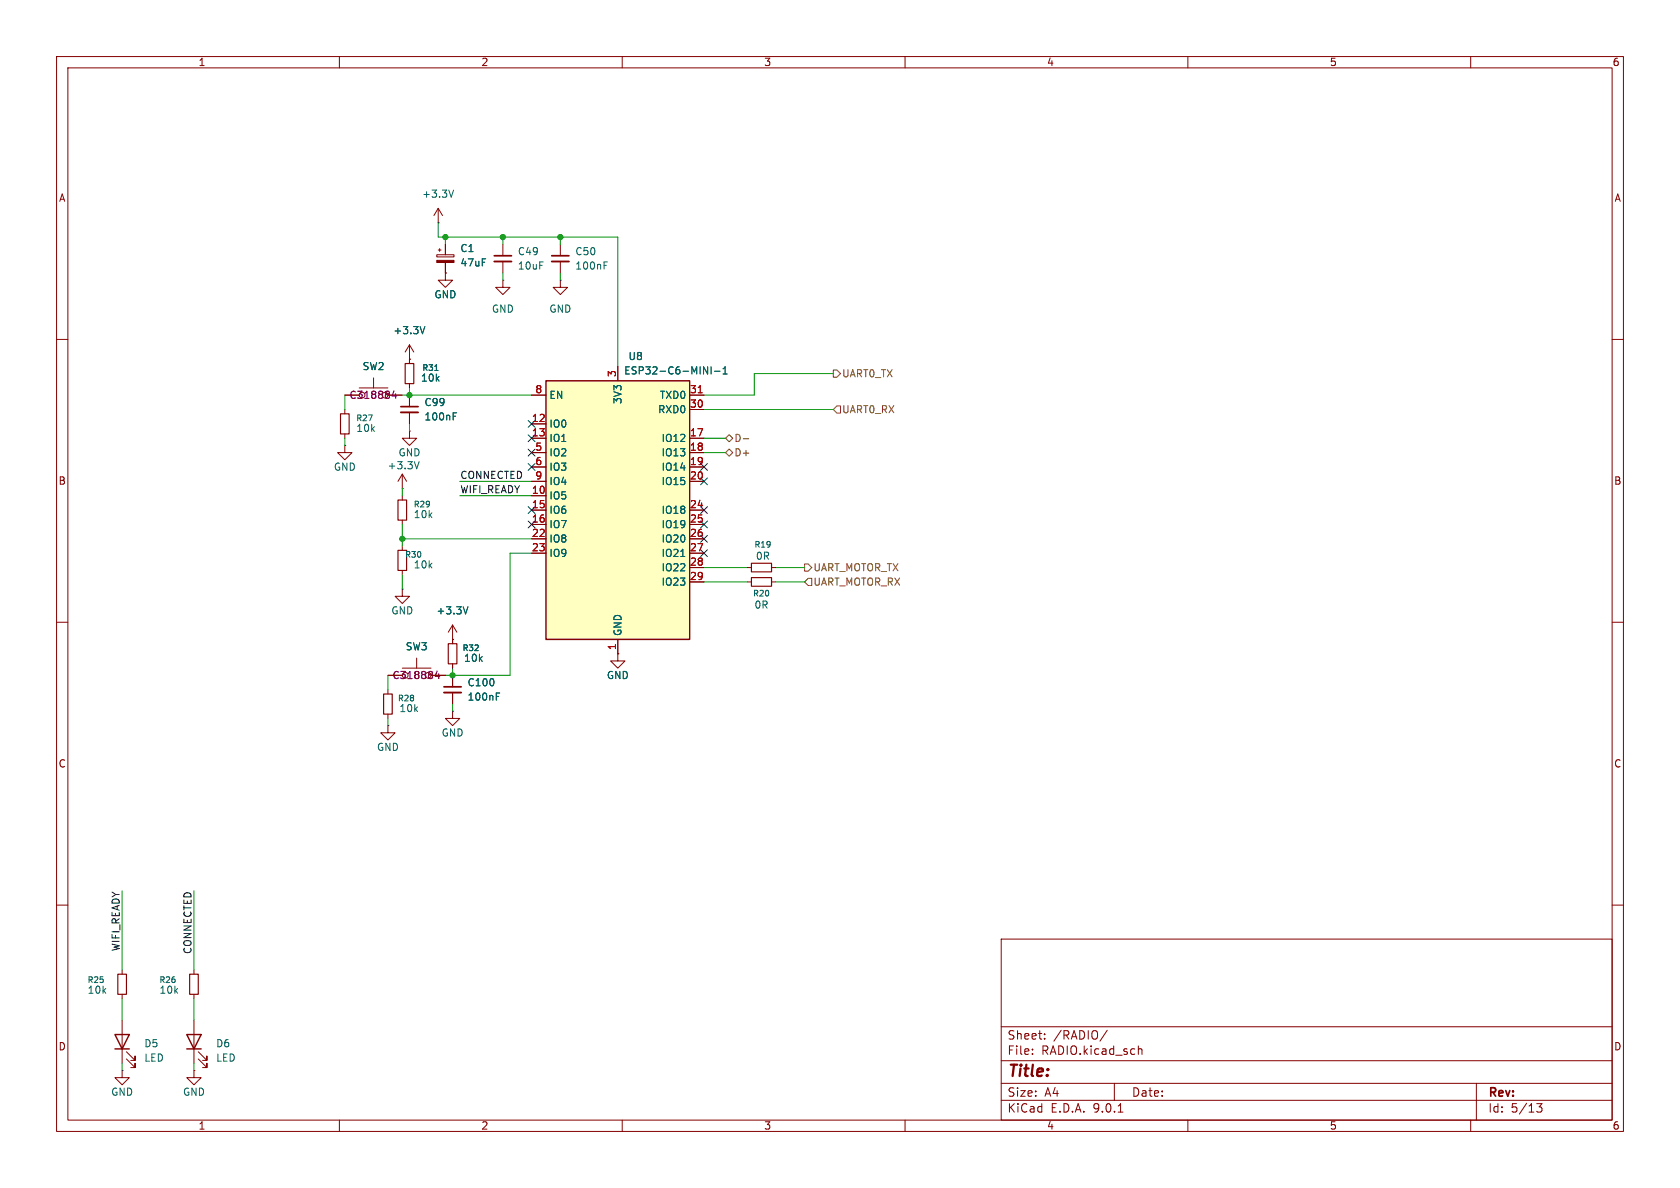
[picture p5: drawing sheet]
<svg xmlns="http://www.w3.org/2000/svg" width="297mm" height="210mm" viewBox="0 0 297 210" stroke-linecap="round" stroke-linejoin="round" font-family="sans-serif">
<g fill="none" stroke="#840000" stroke-width=".18">
<path d="M10 10h277v190h-277zM12 12h273v186h-273zM60 10v2M110 10v2M160 10v2M210 10v2M260 10v2M10 60h2M61 78.7v1.3h1.2l-1.2 1.3-1.3-1.3h1.3M61 78.7h.1M61 69.9h2.5M61 72.4v.8"/>
<path d="M61 76.7v.8M63.5 68.6h5.1M66 66.8v1.8M68.6 69.9h2.5M72.4 76.2v1.3h1.3l-1.3 1.2-1.3-1.2h1.3M72.4 76.2h.1M72.4 63.5v.8M72.4 67.8v.8M72.4 69.9v2M72.4 72.9v2M285 60h2M71.1 86.4h.1"/>
<path d="M71.1 83.8v2.6M71.1 87.6v.8M71.1 91.9v.8M71.1 96.5v.8M71.1 83.8l-.7 1.3M71.1 83.8l.8 1.3M10 110h2M68.6 119.4h2.5M71.1 104.1v1.3h1.3l-1.3 1.3-1.3-1.3h1.3M71.1 104.1h.1M71.1 100.8v.8M71.1 118.1h5.1"/>
<path d="M73.7 116.3v1.8M76.2 119.4h2.5M80 113h.1M80 110.5l-.8 1.3M80 110.5l.8 1.3M80 110.5v3.3M80 117.3v.8M80 119.4v2M132.1 100.3h.7M132.1 102.9h.7M136.4 100.3h.8M136.4 102.9h.8"/>
<path d="M285 110h2M68.6 128.3v1.2h1.2l-1.2 1.3-1.3-1.3h1.3M68.6 128.3h.1M80 122.4v2.1M10 160h2M21.6 171.5v.7M21.6 175.8v.7M34.3 171.5v.7M34.3 175.8v.7M177 166h108v32h-108zM285 160h2M60 198v2"/>
<path d="M110 198v2M160 198v2M177 194.5h108M177 191.5h108M177 187.5h108M177 181.5h108M182.5 186.3v.1M182.5 185.5v.1M184.7 183.6v.1M184.7 182.8v.1M195.7 182.1l-1.2 2M197 191.5v3"/>
<path d="M197.7 196.6h.8M201.2 184.9v1.5M201.2 185.5l.3-.1 .3 .1 .1 .9M210 198v2M260 198v2M261 191.5v6.5M271.7 195.1h.9l-.5 .6 .4 .1v.7l-.2 .1-.6-.1"/>
</g>
<path d="M60.2 73.2h1.5v3.5h-1.5zM71.6 64.3h1.6v3.5h-1.6zM70.4 97.3h1.5v3.5h-1.5zM70.4 88.4h1.5v3.5h-1.5zM132.8 99.6h3.6v1.5h-3.6zM79.2 113.8h1.6v3.5h-1.6zM132.8 102.1h3.6v1.5h-3.6zM20.8 172.2h1.6v3.6h-1.6zM33.5 172.2h1.6v3.6h-1.6z" fill="none" stroke="#840000" stroke-width=".2"/>
<path d="M70.9 71.9h3M78.5 121.4h3" fill="none" stroke="#840000" stroke-width=".3"/>
<path d="M70.9 72.9h3M78.5 122.4h3" fill="none" stroke="#840000" stroke-width=".33"/>
<path d="M76.9 65.5h.5M80.1 73.6h.4M80.1 73h.6M74.1 81.6l-.4 1.3M82.7 107.3l-.4 1.2M87.7 123.1h.5M87.7 122.5h.6" fill="none" stroke="#006464" stroke-width=".18"/>
<path d="M69.6 69.1l-.3 .9h.8M69.9 69.6v.8M77.3 118.6l-.3 .9h.7M77.6 119.1v.9" fill="none" stroke="#840084" stroke-width=".18"/>
<path d="M96.5 67.3h25.4v45.7h-25.4z" fill="#ffffc2"/>
<path d="M96.5 67.3h25.4v45.7h-25.4zM20.3 182.9h2.6l-1.3 2.5zM20.3 185.4h2.6M33 182.9h2.6l-1.3 2.5zM33 185.4h2.6" fill="none" stroke="#840000" stroke-width=".25"/>
<g fill="none" stroke="#840000" stroke-width=".18">
<path d="M77.5 39.4h.1M77.5 36.8l-.8 1.3M77.5 36.8l.7 1.3M77.5 36.8v2.6M77.2 45h3.1v.4h-3.1zM77.5 44.2h.5M77.7 43.9v.6M78.7 48.3v1.2h1.3l-1.3 1.3-1.2-1.3h1.2M78.7 48.3h.1M78.7 43.2v1.8M78.7 46.4v1.9M88.9 49.5v1.3h1.3l-1.3 1.3-1.3-1.3h1.3"/>
<path d="M88.9 49.5h.1M88.9 43.2v2M88.9 46.2v2.1M99.1 49.5v1.3h1.2l-1.2 1.3-1.3-1.3h1.3M99.1 49.5h.1M99.1 43.2v2M99.1 46.2v2.1M61 69.9h2.5M68.6 69.9h2.5M72.4 63.5h.1M72.4 61l-.8 1.2M72.4 61l.8 1.2"/>
<path d="M72.4 61v3.3M72.4 67.8v.8M72.4 69.9v2M72.4 72.9v2M94 69.9h2.5M94 74.9h2.5M94 77.5h2.5M109.2 64.8v2.5M121.9 69.9h2.6M121.9 77.5h2.6M121.9 72.4h2.6M94 80h2.5"/>
<path d="M94 82.6h2.5M94 85.1h2.5M94 87.6h2.5M94 90.2h2.5M94 92.7h2.5M94 95.3h2.5M94 97.8h2.5M121.9 80h2.6M121.9 82.6h2.6M121.9 85.1h2.6M121.9 90.2h2.6M121.9 92.7h2.6"/>
<path d="M121.9 95.3h2.6M121.9 97.8h2.6M68.6 119.4h2.5M76.2 119.4h2.5M80 113h.1M80 113v.8M80 117.3v.8M80 119.4v2M109.2 115.6v1.2h1.3l-1.3 1.3-1.3-1.3h1.3M109.2 115.6h.1M109.2 113v2.6M121.9 100.3h2.6"/>
<path d="M121.9 102.9h2.6M68.6 121.9v.8M68.6 126.2v.8M80 125.7v1.3h1.3l-1.3 1.3-1.3-1.3h1.3M80 125.7h.1M80 122.4v2.1M21.6 189.2v1.3h1.3l-1.3 1.3-1.3-1.3h1.3M21.6 189.2h.1M21.6 180.3v7.7M22.4 187.2l1.5 1.5v-.7v.7h-.8M22.4 185.9l1.5 1.6v-.8v.8h-.8M34.3 189.2v1.3h1.3l-1.3 1.3-1.3-1.3h1.3"/>
<path d="M34.3 189.2h.1M34.3 180.3v7.7M35.1 187.2l1.5 1.5v-.7v.7h-.8M35.1 185.9l1.5 1.6v-.8v.8h-.8"/>
</g>
<path d="M123.4 69.4h.8" fill="none" stroke="#a90000" stroke-width=".18"/>
<g fill="none" stroke="#006464" stroke-width=".18">
<path d="M80.2 33.6l-.4 1.3M75.1 57.7l-.4 1.3M106.8 46.9h.4M106.8 46.3h.6M76.9 65.5h.5M80.1 73.6h.4M80.1 73h.6M124.4 64.8l.7 1.3v-1.3M125.7 64.8v1.3M126.3 65.6h1M127.8 66.1h.8M127.8 65.2l.4-.4v1.3"/>
<path d="M120.3 98.4h.8M82.7 107.3l-.4 1.2M87.7 123.1h.5M87.7 122.5h.6"/>
</g>
<path d="M77.2 46h3.1v.4h-3.1z" fill="#840000" stroke="#840000" stroke-width=".18"/>
<path d="M67.8 122.7h1.5v3.5h-1.5z" fill="none" stroke="#840000" stroke-width=".2"/>
<path d="M87.4 45.2h3M97.5 45.2h3.1" fill="none" stroke="#840000" stroke-width=".3"/>
<path d="M87.4 46.2h3M97.5 46.2h3.1" fill="none" stroke="#840000" stroke-width=".33"/>
<path d="M128.3 77.5l.6-.7 .6 .7-.6 .6zM131.4 77.6h1M147.3 65.4h.7l.6 .6-.6 .7h-.7zM148 71.8h.6v1.2h-.6l-.7-.6zM128.3 80l.6-.6 .6 .6-.6 .6zM142.2 99.7h.7l.6 .6-.6 .7h-.7zM142.9 102.2h.6v1.3h-.6l-.7-.6z" fill="none" stroke="#725600" stroke-width=".18"/>
<g fill="none" stroke="#009600" stroke-width=".18">
<path d="M77.5 39.4v2.5h31.7v22.9M78.7 41.9v1.3M88.9 41.9v1.3M88.9 48.3v1.2M99.1 41.9v1.3M99.1 48.3v1.2M61 69.9v2.5M61 77.5v1.2M71.1 69.9h22.9M72.4 68.6v1.3M72.4 74.9v1.3M124.5 72.4h22.8"/>
<path d="M124.5 77.5h3.8M147.3 66h-14v3.9h-8.8M71.1 86.4v1.2M71.1 92.7v3.8M71.1 95.3h22.9M81.3 87.6h12.7M81.3 85.1h12.7M94 97.8h-3.8v21.6h-11.5M124.5 80h3.8M68.6 119.4v2.5M71.1 101.6v2.5M80 118.1v1.3"/>
<path d="M124.5 102.9h7.6M124.5 100.3h7.6M137.2 102.9h5M137.2 100.3h5M68.6 127v1.3M80 124.5v1.2M21.6 157.5v14M34.3 157.5v14M21.6 176.5v3.8M34.3 176.5v3.8M21.6 188v1.2M34.3 188v1.2"/>
</g>
<g fill="none" stroke="#000084" stroke-width=".18">
<path d="M93.4 74.3l1.2 1.2M93.4 76.9l1.2 1.2M93.4 79.4l1.2 1.2M94.6 74.3l-1.2 1.2M94.6 76.9l-1.2 1.2M94.6 79.4l-1.2 1.2M93.4 92.1l1.2 1.2M93.4 81.9l1.2 1.3M93.4 89.6l1.2 1.2M94.6 92.1l-1.2 1.2M94.6 81.9l-1.2 1.3M94.6 89.6l-1.2 1.2"/>
<path d="M123.9 94.6l1.2 1.3M123.9 89.6l1.2 1.2M123.9 92.1l1.2 1.2M123.9 84.5l1.2 1.2M123.9 81.9l1.2 1.3M123.9 97.2l1.2 1.2M125.1 94.6l-1.2 1.3M125.1 89.6l-1.2 1.2M125.1 92.1l-1.2 1.2M125.1 84.5l-1.2 1.2M125.1 81.9l-1.2 1.3M125.1 97.2l-1.2 1.2"/>
</g>
<path d="M69.6 69.1l-.3 .9h.8M69.9 69.6v.8M77.3 118.6l-.3 .9h.7M77.6 119.1v.9" fill="none" stroke="#840084" stroke-width=".18"/>
<g fill="#009600" stroke="#009600" stroke-width=".18">
<circle cx="99.1" cy="41.9" r=".46"/>
<circle cx="78.7" cy="41.9" r=".46"/>
<circle cx="88.9" cy="41.9" r=".46"/>
<circle cx="72.4" cy="69.9" r=".46"/>
<circle cx="71.1" cy="95.3" r=".46"/>
<circle cx="80" cy="119.4" r=".46"/>
</g>
<text font-size="2.8" fill="#840000" x="178" y="190.9">Title:</text>
<g font-size="2.1" fill="#840000">
<text x="178" y="184">Sheet:</text>
<text x="186.2" y="184">/RADIO/</text>
<text x="178" y="186.7">File:</text>
<text x="184.1" y="186.7">RADIO.kicad_sch</text>
<text x="178" y="196.9">KiCad</text>
<text x="178" y="194.1">Size:</text>
<text x="184.7" y="194.1">A4</text>
<text x="185.7" y="196.9">E.D.A.</text>
<text x="193.3" y="196.9">9.0.1</text>
<text x="200" y="194.1">Date:</text>
<text x="263" y="194.3">Rev:</text>
<text x="263" y="196.9">Id:</text>
<text x="267.1" y="196.9">5/13</text>
</g>
<g font-size="1.8" fill="#840000">
<text x="35" y="11.9">1</text>
<text x="85" y="11.9">2</text>
<text x="135" y="11.9">3</text>
<text x="185" y="11.9">4</text>
<text x="235" y="11.9">5</text>
<text x="285" y="11.9">6</text>
<text x="10.3" y="35.9">A</text>
<text x="285.3" y="35.9">A</text>
<text x="10.3" y="85.9">B</text>
<text x="285.3" y="85.9">B</text>
<text x="10.3" y="135.9">C</text>
<text x="285.3" y="135.9">C</text>
<text x="10.3" y="185.9">D</text>
<text x="285.3" y="185.9">D</text>
<text x="35" y="199.9">1</text>
<text x="85" y="199.9">2</text>
<text x="135" y="199.9">3</text>
<text x="185" y="199.9">4</text>
<text x="235" y="199.9">5</text>
<text x="285" y="199.9">6</text>
</g>
<g font-size="1.8" fill="#006464">
<text x="74.5" y="35.2">+3.3V</text>
<text x="81.3" y="44.8">C1</text>
<text x="81.3" y="47.3">47uF</text>
<text x="91.4" y="45.3">C49</text>
<text x="91.4" y="47.9">10uF</text>
<text x="101.6" y="47.9">100nF</text>
<text x="101.6" y="45.3">C50</text>
<text x="76.7" y="52.9">GND</text>
<text x="69.4" y="59.3">+3.3V</text>
<text x="86.9" y="55.5">GND</text>
<text x="97" y="55.5">GND</text>
<text x="64" y="65.6">SW2</text>
<text x="111" y="63.9">U8</text>
<text x="74.3" y="67.7">10k</text>
<text x="74.9" y="72">C99</text>
<text x="97" y="70.7">EN</text>
<text x="110.1" y="71.5" transform="rotate(-90 110.1 71.5)">3V3</text>
<text x="110.2" y="66.4">ESP32-C6-MINI-1</text>
<text x="116.6" y="70.7">TXD0</text>
<text x="62.9" y="76.6">10k</text>
<text x="74.9" y="74.5">100nF</text>
<text x="97" y="75.8">IO0</text>
<text x="116.2" y="73.3">RXD0</text>
<text x="58.9" y="83.4">GND</text>
<text x="68.4" y="83.2">+3.3V</text>
<text x="70.4" y="80.9">GND</text>
<text x="97" y="78.3">IO1</text>
<text x="97" y="80.9">IO2</text>
<text x="97" y="83.4">IO3</text>
<text x="116.9" y="78.3">IO12</text>
<text x="116.9" y="80.9">IO13</text>
<text x="116.9" y="83.4">IO14</text>
<text x="97" y="86">IO4</text>
<text x="97" y="88.5">IO5</text>
<text x="116.9" y="86">IO15</text>
<text x="73" y="91.8">10k</text>
<text x="97" y="91">IO6</text>
<text x="97" y="93.6">IO7</text>
<text x="116.9" y="91">IO18</text>
<text x="116.9" y="93.6">IO19</text>
<text x="73" y="100.7">10k</text>
<text x="97" y="96.1">IO8</text>
<text x="97" y="98.7">IO9</text>
<text x="116.9" y="96.1">IO20</text>
<text x="116.9" y="98.7">IO21</text>
<text x="116.9" y="101.2">IO22</text>
<text x="133.5" y="99.2">0R</text>
<text x="116.9" y="103.7">IO23</text>
<text x="133.3" y="107.8">0R</text>
<text x="69.1" y="108.8">GND</text>
<text x="77.1" y="108.8">+3.3V</text>
<text x="110.1" y="112.5" transform="rotate(-90 110.1 112.5)">GND</text>
<text x="71.6" y="115.2">SW3</text>
<text x="81.9" y="117.2">10k</text>
<text x="82.6" y="121.5">C100</text>
<text x="82.6" y="124.1">100nF</text>
<text x="107.2" y="120.2">GND</text>
<text x="70.5" y="126.1">10k</text>
<text x="78" y="130.4">GND</text>
<text x="66.5" y="132.9">GND</text>
<text x="15.4" y="175.9">10k</text>
<text x="28.1" y="175.9">10k</text>
<text x="25.4" y="185.3">D5</text>
<text x="38.1" y="185.3">D6</text>
<text x="25.4" y="187.9">LED</text>
<text x="38.1" y="187.9">LED</text>
<text x="19.6" y="193.9">GND</text>
<text x="32.3" y="193.9">GND</text>
</g>
<g font-size="1.8" fill="#840084">
<text x="61.7" y="70.7">C318884</text>
<text x="69.3" y="120.2">C318884</text>
</g>
<g font-size="1.8" fill="#a90000">
<text x="94.5" y="69.6">8</text>
<text x="109" y="66.7" transform="rotate(-90 109 66.7)">3</text>
<text x="121.9" y="69.6">31</text>
<text x="93.9" y="74.7">12</text>
<text x="93.9" y="77.2">13</text>
<text x="121.9" y="72.1">30</text>
<text x="121.9" y="77.2">17</text>
<text x="94.5" y="79.8">5</text>
<text x="94.5" y="82.3">6</text>
<text x="121.9" y="79.8">18</text>
<text x="121.9" y="82.3">19</text>
<text x="93.9" y="87.4">10</text>
<text x="93.9" y="89.9">15</text>
<text x="94.5" y="84.8">9</text>
<text x="121.9" y="84.8">20</text>
<text x="121.9" y="89.9">24</text>
<text x="93.9" y="92.5">16</text>
<text x="93.9" y="95">22</text>
<text x="121.9" y="92.5">25</text>
<text x="121.9" y="95">26</text>
<text x="93.9" y="97.5">23</text>
<text x="121.9" y="97.5">27</text>
<text x="121.9" y="100.1">28</text>
<text x="121.9" y="102.6">29</text>
<text x="109" y="115" transform="rotate(-90 109 115)">1</text>
</g>
<g font-size="1.8" fill="#725600">
<text x="148.8" y="66.9">UART0_TX</text>
<text x="148.8" y="73.3">UART0_RX</text>
<text x="129.7" y="80.9">D+</text>
<text x="129.7" y="78.3">D-</text>
<text x="143.7" y="101.2">UART_MOTOR_TX</text>
<text x="143.7" y="103.7">UART_MOTOR_RX</text>
</g>
<g font-size="1.8" fill="#0f0f0f">
<text x="81.3" y="87.3">WIFI_READY</text>
<text x="81.3" y="84.7">CONNECTED</text>
<text x="21.2" y="168.3" transform="rotate(-90 21.2 168.3)">WIFI_READY</text>
<text x="33.9" y="168.8" transform="rotate(-90 33.9 168.8)">CONNECTED</text>
</g>
<g font-size="1.4" fill="#006464">
<text x="74.6" y="65.8">R31</text>
<text x="62.9" y="74.7">R27</text>
<text x="73" y="89.9">R29</text>
<text x="71.5" y="98.8">R30</text>
<text x="133.3" y="97">R19</text>
<text x="133" y="105.6">R20</text>
<text x="81.7" y="115.3">R32</text>
<text x="70.2" y="124.2">R28</text>
<text x="15.4" y="174">R25</text>
<text x="28.1" y="174">R26</text>
</g>
</svg>
